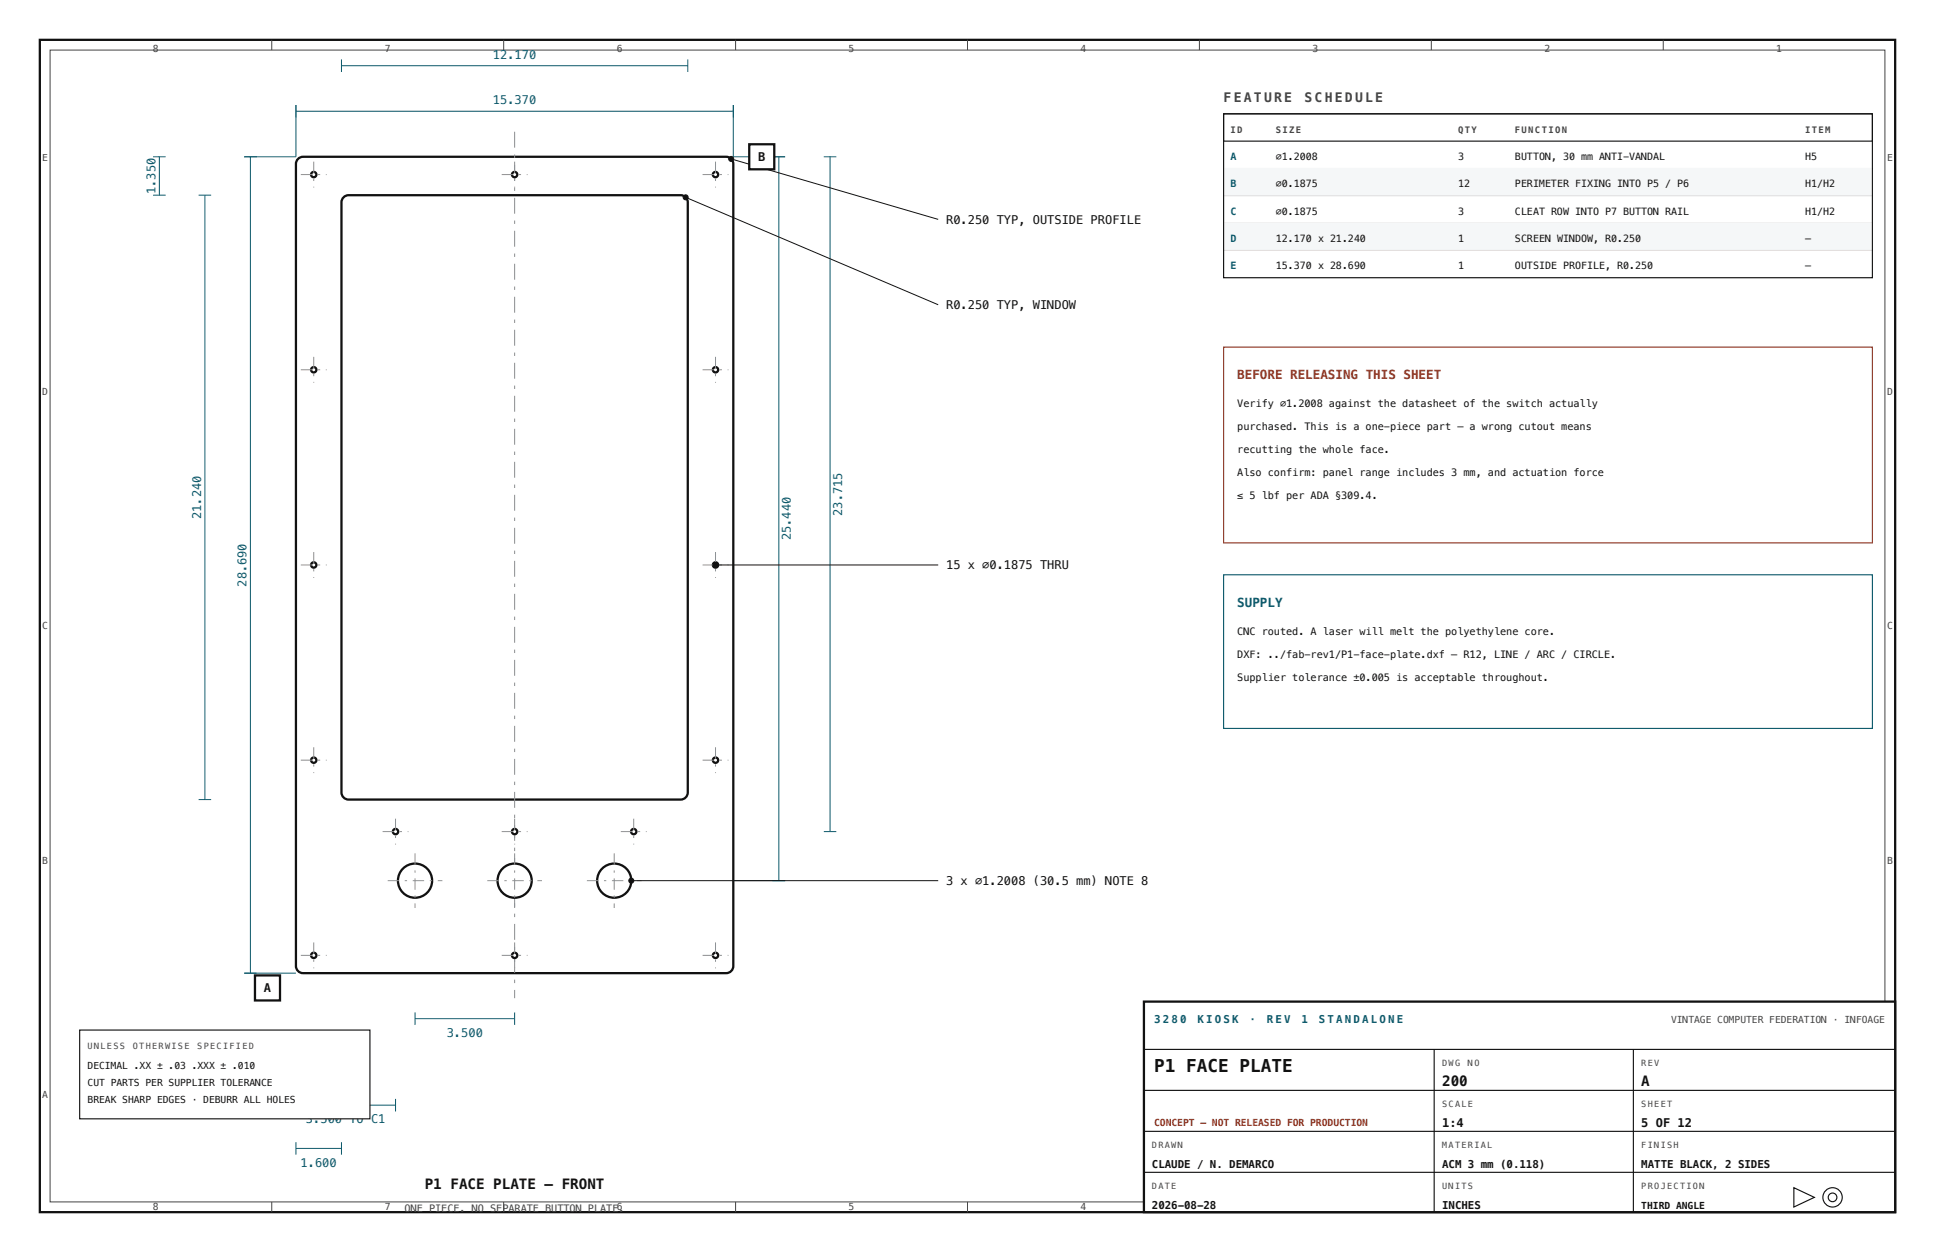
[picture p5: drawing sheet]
<svg xmlns="http://www.w3.org/2000/svg" width="432mm" height="279mm" viewBox="0 0 432 279" stroke-linecap="round" stroke-linejoin="round" font-family="sans-serif">
<path d="M8.9 8.9h414v261.6h-414z" fill="none" stroke="#111" stroke-width=".51"/>
<g fill="none" stroke="#444" stroke-width=".22">
<path d="M11.2 11.2h409.4v257h-409.4zM60.6 8.9v2.3M112.4 8.9v2.3M164.1 8.9v2.3M215.9 8.9v2.3M267.7 8.9v2.3M319.4 8.9v2.3M371.2 8.9v2.3M60.6 268.2v2.3M112.4 268.2v2.3M164.1 268.2v2.3M215.9 268.2v2.3"/>
<path d="M267.7 268.2v2.3M319.4 268.2v2.3M371.2 268.2v2.3"/>
</g>
<path d="M255.3 223.5h167.6v47h-167.6z" fill="#fff" stroke="#111" stroke-width=".51"/>
<g fill="none" stroke="#111" stroke-width=".25">
<path d="M255.3 234.2h167.6M320 234.2v36.3M364.5 234.2v36.3M255.3 243.3h167.6M255.3 252.5h167.6M255.3 261.6h167.6M400.3 265l4.6 2.2-4.6 2.2z"/>
<circle cx="408.9" cy="267.2" r="2.16"/>
<circle cx="408.9" cy="267.2" r=".97"/>
</g>
<g fill="#fff" stroke="#111" stroke-width=".51">
<path d="M66.3 35.6l.8-.5 .5-.1h94.5a1.59 1.59 0 0 1 1.5 1.6v179a1.59 1.59 0 0 1-1.5 1.6h-94.5a1.59 1.59 0 0 1-1.6-1.6v-179z"/>
<path d="M76.5 44.2l.8-.6h.5h74.1a1.59 1.59 0 0 1 1.6 1.5v131.7a1.59 1.59 0 0 1-1.6 1.6h-74.1a1.59 1.59 0 0 1-1.6-1.6v-131.7z"/>
</g>
<path d="M114.8 29.4v193.4" fill="none" stroke="#8a9095" stroke-width=".22" stroke-dasharray="3.6 1.5 .8 1.5" stroke-linecap="butt"/>
<circle cx="92.6" cy="196.5" r="3.8" fill="#fff" stroke="#111" stroke-width=".51"/>
<path d="M86.5 196.5h12.2M92.6 190.4v12.2" fill="none" stroke="#8a9095" stroke-width=".22" stroke-dasharray="2.5 1.3 .5 1.3" stroke-linecap="butt"/>
<circle cx="114.8" cy="196.5" r="3.8" fill="#fff" stroke="#111" stroke-width=".51"/>
<path d="M108.7 196.5h12.2M114.8 190.4v12.2" fill="none" stroke="#8a9095" stroke-width=".22" stroke-dasharray="2.5 1.3 .5 1.3" stroke-linecap="butt"/>
<circle cx="137.1" cy="196.5" r="3.8" fill="#fff" stroke="#111" stroke-width=".51"/>
<path d="M131 196.5h12.2M137.1 190.4v12.2" fill="none" stroke="#8a9095" stroke-width=".22" stroke-dasharray="2.5 1.3 .5 1.3" stroke-linecap="butt"/>
<circle cx="70" cy="39" r=".59" fill="#fff" stroke="#111" stroke-width=".51"/>
<path d="M67.1 39h5.8M70 36.1v5.7" fill="none" stroke="#8a9095" stroke-width=".22" stroke-dasharray="2.5 1.3 .5 1.3" stroke-linecap="butt"/>
<circle cx="159.7" cy="39" r=".59" fill="#fff" stroke="#111" stroke-width=".51"/>
<path d="M156.8 39h5.8M159.7 36.1v5.7" fill="none" stroke="#8a9095" stroke-width=".22" stroke-dasharray="2.5 1.3 .5 1.3" stroke-linecap="butt"/>
<circle cx="70" cy="82.5" r=".59" fill="#fff" stroke="#111" stroke-width=".51"/>
<path d="M70 79.6v5.8M67.1 82.5h5.8" fill="none" stroke="#8a9095" stroke-width=".22" stroke-dasharray="2.5 1.3 .5 1.3" stroke-linecap="butt"/>
<circle cx="159.7" cy="82.5" r=".59" fill="#fff" stroke="#111" stroke-width=".51"/>
<path d="M159.7 79.6v5.8M156.8 82.5h5.8" fill="none" stroke="#8a9095" stroke-width=".22" stroke-dasharray="2.5 1.3 .5 1.3" stroke-linecap="butt"/>
<circle cx="70" cy="126.1" r=".59" fill="#fff" stroke="#111" stroke-width=".51"/>
<path d="M67.1 126.1h5.8M70 123.2v5.8" fill="none" stroke="#8a9095" stroke-width=".22" stroke-dasharray="2.5 1.3 .5 1.3" stroke-linecap="butt"/>
<circle cx="159.7" cy="126.1" r=".59" fill="#fff" stroke="#111" stroke-width=".51"/>
<path d="M156.8 126.1h5.8M159.7 123.2v5.8" fill="none" stroke="#8a9095" stroke-width=".22" stroke-dasharray="2.5 1.3 .5 1.3" stroke-linecap="butt"/>
<circle cx="70" cy="169.6" r=".59" fill="#fff" stroke="#111" stroke-width=".51"/>
<path d="M67.1 169.6h5.8M70 166.8v5.7" fill="none" stroke="#8a9095" stroke-width=".22" stroke-dasharray="2.5 1.3 .5 1.3" stroke-linecap="butt"/>
<circle cx="159.7" cy="169.6" r=".59" fill="#fff" stroke="#111" stroke-width=".51"/>
<path d="M156.8 169.6h5.8M159.7 166.8v5.7" fill="none" stroke="#8a9095" stroke-width=".22" stroke-dasharray="2.5 1.3 .5 1.3" stroke-linecap="butt"/>
<circle cx="70" cy="213.2" r=".59" fill="#fff" stroke="#111" stroke-width=".51"/>
<path d="M67.1 213.2h5.8M70 210.3v5.8" fill="none" stroke="#8a9095" stroke-width=".22" stroke-dasharray="2.5 1.3 .5 1.3" stroke-linecap="butt"/>
<circle cx="159.7" cy="213.2" r=".59" fill="#fff" stroke="#111" stroke-width=".51"/>
<path d="M156.8 213.2h5.8M159.7 210.3v5.8" fill="none" stroke="#8a9095" stroke-width=".22" stroke-dasharray="2.5 1.3 .5 1.3" stroke-linecap="butt"/>
<circle cx="114.8" cy="39" r=".59" fill="#fff" stroke="#111" stroke-width=".51"/>
<path d="M112 39h5.7M114.8 36.1v5.7" fill="none" stroke="#8a9095" stroke-width=".22" stroke-dasharray="2.5 1.3 .5 1.3" stroke-linecap="butt"/>
<circle cx="114.8" cy="213.2" r=".59" fill="#fff" stroke="#111" stroke-width=".51"/>
<path d="M112 213.2h5.7M114.8 210.3v5.8" fill="none" stroke="#8a9095" stroke-width=".22" stroke-dasharray="2.5 1.3 .5 1.3" stroke-linecap="butt"/>
<circle cx="88.3" cy="185.6" r=".59" fill="#fff" stroke="#111" stroke-width=".51"/>
<path d="M85.4 185.6h5.7M88.3 182.7v5.8" fill="none" stroke="#8a9095" stroke-width=".22" stroke-dasharray="2.5 1.3 .5 1.3" stroke-linecap="butt"/>
<circle cx="114.8" cy="185.6" r=".59" fill="#fff" stroke="#111" stroke-width=".51"/>
<path d="M112 185.6h5.7M114.8 182.7v5.8" fill="none" stroke="#8a9095" stroke-width=".22" stroke-dasharray="2.5 1.3 .5 1.3" stroke-linecap="butt"/>
<circle cx="141.4" cy="185.6" r=".59" fill="#fff" stroke="#111" stroke-width=".51"/>
<path d="M138.5 185.6h5.8M141.4 182.7v5.8" fill="none" stroke="#8a9095" stroke-width=".22" stroke-dasharray="2.5 1.3 .5 1.3" stroke-linecap="butt"/>
<g fill="none" stroke="#0e5a6b" stroke-width=".22">
<path d="M76.2 14.7h77.3M76.2 13.3v2.8M153.5 13.3v2.8M34.2 35h2.8M35.6 35v8.6M55.9 35v182.2M66 24.8h97.6M66 23.4v11.6h-11.5M163.6 23.4v11.6h11.6M173.8 35v161.5M183.8 35h2.8M185.2 35v150.6"/>
<path d="M34.2 43.6h2.8M44.3 43.6h2.8M45.7 43.6v134.8M44.3 178.4h2.8M163.6 196.5h11.6M183.8 185.6h2.8M54.5 217.2h11.5M66 235.6v2.8M66 237h4M70 235.6v2.8M92.6 227.3h22.2M92.6 225.9v2.8"/>
<path d="M114.8 225.9v2.8M66 245.2v2.8M66 254.9v2.8M66 246.6h22.3M66 256.3h10.2M76.2 254.9v2.8M88.3 245.2v2.8"/>
</g>
<path d="M163.2 35.5l46.2 13.5M153 44l56.4 24M159.7 126.1h49.7M140.9 196.5h68.5" fill="none" stroke="#111" stroke-width=".22"/>
<g fill="#111" stroke="#111" stroke-width=".22">
<circle cx="140.9" cy="196.5" r=".56"/>
<circle cx="159.7" cy="126.1" r=".56"/>
<circle cx="163.2" cy="35.5" r=".56"/>
<circle cx="153" cy="44" r=".56"/>
</g>
<g fill="#fff" stroke="#111" stroke-width=".51">
<path d="M167.2 32.2h5.6v5.6h-5.6z"/>
<path d="M56.9 217.7h5.6v5.6h-5.6z"/>
</g>
<path d="M273 25.4h144.8v6.1h-144.8z" fill="none" stroke="#111" stroke-width=".25"/>
<path d="M273 37.6h144.8" fill="none" stroke="#ddd" stroke-width=".22"/>
<path d="M273 37.6h144.8v6.1h-144.8z" fill="#f5f7f8"/>
<path d="M273 43.7h144.8M273 49.8h144.8" fill="none" stroke="#ddd" stroke-width=".22"/>
<path d="M273 49.8h144.8v6.1h-144.8z" fill="#f5f7f8"/>
<path d="M273 55.9h144.8M273 62h144.8" fill="none" stroke="#ddd" stroke-width=".22"/>
<path d="M273 25.4h144.8v36.6h-144.8z" fill="none" stroke="#111" stroke-width=".25"/>
<path d="M273 77.5h144.8v43.7h-144.8z" fill="#fff" stroke="#93331f" stroke-width=".25"/>
<path d="M273 128.3h144.8v34.3h-144.8z" fill="#fff" stroke="#0e5a6b" stroke-width=".25"/>
<path d="M17.8 229.9h64.7v19.8h-64.7z" fill="#fff" stroke="#111" stroke-width=".25"/>
<text font-size="3.9" fill="#111" x="257.6" y="239.3">P1 FACE PLATE</text>
<g font-size="3.2" fill="#111">
<text x="321.8" y="242.4">200</text>
<text x="366.3" y="242.4">A</text>
<text x="94.8" y="265.4">P1 FACE PLATE — FRONT</text>
</g>
<g font-size="2.9" fill="#444">
<text x="273" y="22.9">FEATURE</text>
<text x="291.1" y="22.9">SCHEDULE</text>
</g>
<text font-size="2.8" fill="#93331f" x="276.1" y="84.6">BEFORE RELEASING THIS SHEET</text>
<text font-size="2.8" fill="#0e5a6b" x="276.1" y="135.4">SUPPLY</text>
<g font-size="2.7" fill="#0e5a6b">
<text x="110" y="13.1">12.170</text>
<text x="110" y="23.3">15.370</text>
<text x="34.7" y="43.3" transform="rotate(-90 34.7 43.3)">1.350</text>
<text x="44.9" y="115.8" transform="rotate(-90 44.9 115.8)">21.240</text>
<text x="187.9" y="115.1" transform="rotate(-90 187.9 115.1)">23.715</text>
<text x="176.5" y="120.6" transform="rotate(-90 176.5 120.6)">25.440</text>
<text x="55" y="130.9" transform="rotate(-90 55 130.9)">28.690</text>
<text x="99.7" y="231.4">3.500</text>
<text x="68.3" y="250.7">3.500 TO C1</text>
<text x="67.1" y="260.3">1.600</text>
</g>
<g font-size="2.7" fill="#111">
<text x="169.2" y="35.9">B</text>
<text x="211.1" y="49.9">R0.250 TYP, OUTSIDE PROFILE</text>
<text x="211.1" y="68.9">R0.250 TYP, WINDOW</text>
<text x="211.1" y="127">15 x ⌀0.1875 THRU</text>
<text x="211.1" y="197.5">3 x ⌀1.2008 (30.5 mm) NOTE 8</text>
<text x="58.9" y="221.4">A</text>
<text x="321.8" y="251.6">1:4</text>
<text x="366.3" y="251.6">5 OF 12</text>
</g>
<g font-size="2.4" fill="#0e5a6b">
<text x="257.6" y="228.2">3 2 8 0</text>
<text x="267.2" y="228.2">K I O S K</text>
<text x="278.8" y="228.2">·</text>
<text x="282.7" y="228.2">R E V</text>
<text x="290.4" y="228.2">1</text>
<text x="294.3" y="228.2">S T A N D A L O N E</text>
</g>
<g font-size="2.4" fill="#111">
<text x="257" y="260.7">CLAUDE / N. DEMARCO</text>
<text x="321.8" y="260.7">ACM 3 mm (0.118)</text>
<text x="366.3" y="260.7">MATTE BLACK, 2 SIDES</text>
<text x="257" y="269.9">2026-08-28</text>
<text x="321.8" y="269.9">INCHES</text>
</g>
<g font-size="2.3" fill="#111">
<text x="276.1" y="90.9">Verify ⌀1.2008 against the datasheet of the switch actually</text>
<text x="276.1" y="96">purchased. This is a one-piece part — a wrong cutout means</text>
<text x="276.1" y="101.1">recutting the whole face.</text>
<text x="276.1" y="106.2">Also confirm: panel range includes 3 mm, and actuation force</text>
<text x="276.1" y="111.3">≤ 5 lbf per ADA §309.4.</text>
<text x="276.1" y="141.7">CNC routed. A laser will melt the polyethylene core.</text>
<text x="276.1" y="146.8">DXF: ../fab-rev1/P1-face-plate.dxf — R12, LINE / ARC / CIRCLE.</text>
<text x="276.1" y="151.9">Supplier tolerance ±0.005 is acceptable throughout.</text>
</g>
<text font-size="2.3" fill="#444" x="90.3" y="270.5">ONE PIECE. NO SEPARATE BUTTON PLATE.</text>
<g font-size="2.2" fill="#444">
<text x="34.1" y="11.6">8</text>
<text x="85.9" y="11.6">7</text>
<text x="137.6" y="11.6">6</text>
<text x="189.4" y="11.6">5</text>
<text x="241.1" y="11.6">4</text>
<text x="292.9" y="11.6">3</text>
<text x="344.6" y="11.6">2</text>
<text x="396.4" y="11.6">1</text>
<text x="9.4" y="35.8">E</text>
<text x="421.1" y="35.8">E</text>
<text x="9.4" y="88.1">D</text>
<text x="421.1" y="88.1">D</text>
<text x="9.4" y="140.5">C</text>
<text x="421.1" y="140.5">C</text>
<text x="9.4" y="192.8">B</text>
<text x="421.1" y="192.8">B</text>
<text x="372.9" y="228.2">VINTAGE COMPUTER FEDERATION · INFOAGE</text>
<text x="9.4" y="245.1">A</text>
<text x="421.1" y="245.1">A</text>
<text x="34.1" y="270.1">8</text>
<text x="85.9" y="270.1">7</text>
<text x="137.6" y="270.1">6</text>
<text x="189.4" y="270.1">5</text>
<text x="241.1" y="270.1">4</text>
<text x="292.9" y="270.1">3</text>
<text x="344.6" y="270.1">2</text>
<text x="396.4" y="270.1">1</text>
</g>
<g font-size="2.2" fill="#0e5a6b">
<text x="274.6" y="35.7">A</text>
<text x="274.6" y="41.8">B</text>
<text x="274.6" y="47.9">C</text>
<text x="274.6" y="54">D</text>
<text x="274.6" y="60.1">E</text>
</g>
<g font-size="2.2" fill="#111">
<text x="284.7" y="35.7">⌀1.2008</text>
<text x="325.4" y="35.7">3</text>
<text x="338.1" y="35.7">BUTTON, 30 mm ANTI-VANDAL</text>
<text x="402.8" y="35.7">H5</text>
<text x="284.7" y="41.8">⌀0.1875</text>
<text x="325.4" y="41.8">12</text>
<text x="338.1" y="41.8">PERIMETER FIXING INTO P5 / P6</text>
<text x="402.8" y="41.8">H1/H2</text>
<text x="284.7" y="47.9">⌀0.1875</text>
<text x="325.4" y="47.9">3</text>
<text x="338.1" y="47.9">CLEAT ROW INTO P7 BUTTON RAIL</text>
<text x="402.8" y="47.9">H1/H2</text>
<text x="284.7" y="54">12.170 x 21.240</text>
<text x="325.4" y="54">1</text>
<text x="338.1" y="54">SCREEN WINDOW, R0.250</text>
<text x="402.8" y="54">—</text>
<text x="284.7" y="60.1">15.370 x 28.690</text>
<text x="325.4" y="60.1">1</text>
<text x="338.1" y="60.1">OUTSIDE PROFILE, R0.250</text>
<text x="402.8" y="60.1">—</text>
<text x="19.6" y="238.5">DECIMAL .XX ± .03 .XXX ± .010</text>
<text x="19.6" y="242.3">CUT PARTS PER SUPPLIER TOLERANCE</text>
<text x="19.6" y="246.1">BREAK SHARP EDGES · DEBURR ALL HOLES</text>
<text x="366.3" y="269.9">THIRD ANGLE</text>
</g>
<text font-size="2.2" fill="#93331f" x="257.6" y="251.2">CONCEPT — NOT RELEASED FOR PRODUCTION</text>
<g font-size="2" fill="#444">
<text x="274.6" y="29.6">ID</text>
<text x="284.7" y="29.6">SIZE</text>
<text x="325.4" y="29.6">QTY</text>
<text x="338.1" y="29.6">FUNCTION</text>
<text x="402.8" y="29.6">ITEM</text>
</g>
<g font-size="1.9" fill="#444">
<text x="19.6" y="234.2">UNLESS</text>
<text x="29.6" y="234.2">OTHERWISE</text>
<text x="44" y="234.2">SPECIFIED</text>
<text x="321.8" y="237.9">DWG</text>
<text x="327.6" y="237.9">NO</text>
<text x="366.3" y="237.9">REV</text>
<text x="321.8" y="247">SCALE</text>
<text x="366.3" y="247">SHEET</text>
<text x="257" y="256.2">DRAWN</text>
<text x="321.8" y="256.2">MATERIAL</text>
<text x="366.3" y="256.2">FINISH</text>
<text x="257" y="265.3">DATE</text>
<text x="321.8" y="265.3">UNITS</text>
<text x="366.3" y="265.3">PROJECTION</text>
</g>
</svg>
